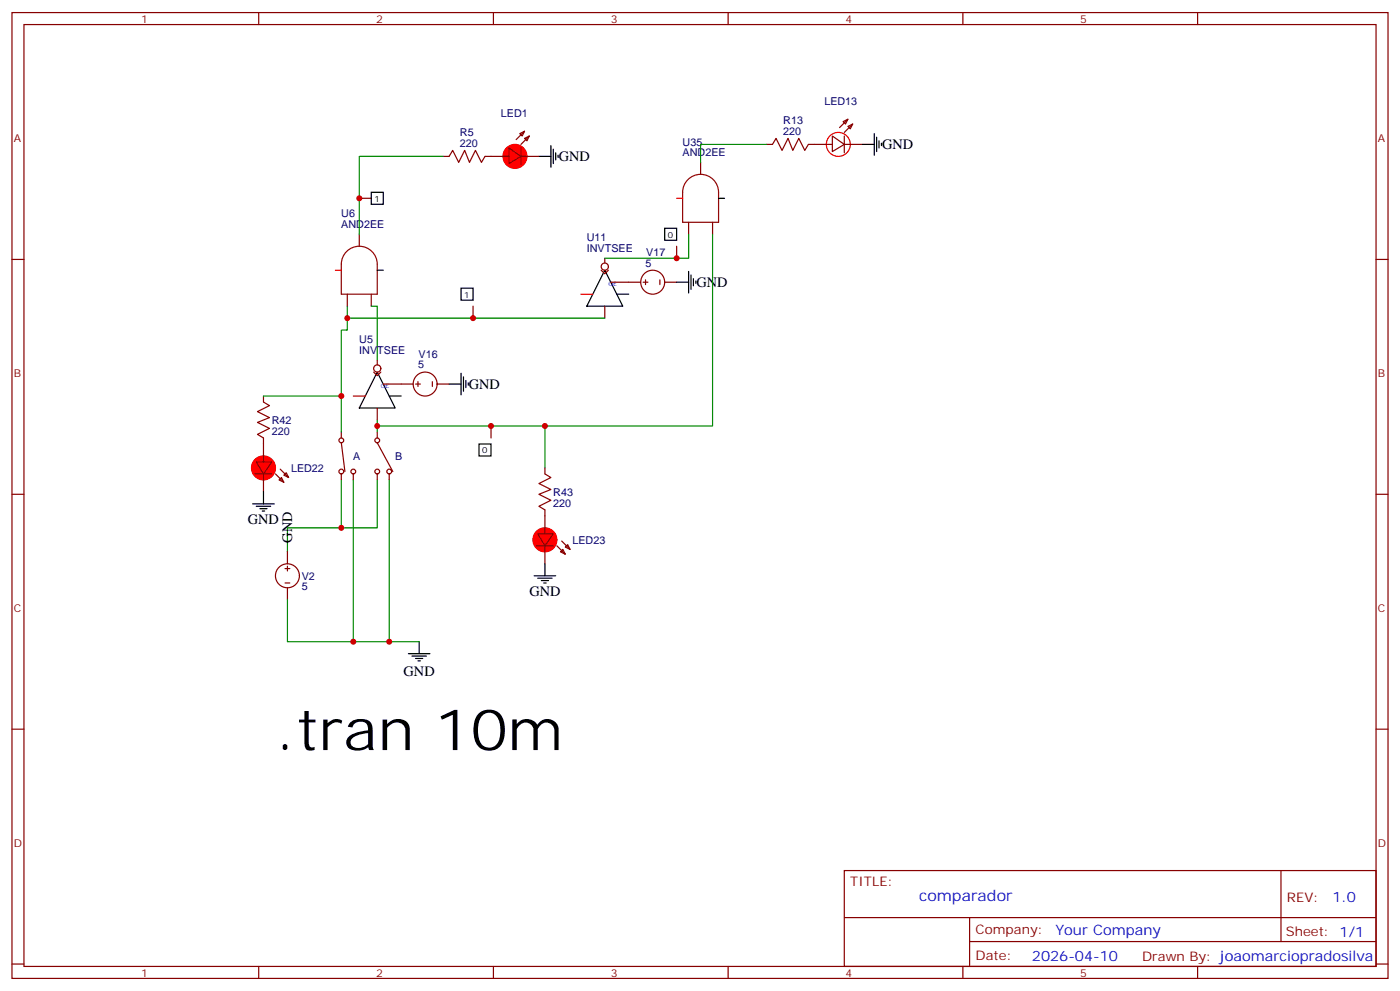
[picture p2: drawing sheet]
<svg xmlns="http://www.w3.org/2000/svg" width="412mm" height="292mm" viewBox="0 0 412 292" stroke-linecap="round" stroke-linejoin="round" font-family="sans-serif">
<g fill="none" stroke="#870000" stroke-width=".35">
<path d="M3.5 3.7h405.4v284.3h-405.4zM7.1 7.2h398.2v277.3h-398.2zM76.2 3.7v3.5M145.3 3.7v3.5M214.5 3.7v3.5M283.6 3.7v3.5M352.8 3.7v3.5M153.1 39.3l1.4-.7-.7 1.4zM154.5 38.6l-2.5 2.5M248.4 35.8l1.4-.7-.7 1.4zM249.8 37.2l1.4-.7-.7 1.4zM249.8 35.1l-2.5 2.5"/>
<path d="M105.8 58.4h3.6M130.5 46h1.8l1-1.7 1.8 3.5 1.8-3.5 1.4 3.5 1.8-3.5 1.7 3.5 1.1-1.8h7M149.9 43.6l3.6 2.4-3.6 2.2zM153.5 43.6v4.9M153.5 46h5.2M154.5 40.7l1.4-.7-.7 1.5zM206.4 47.8v3.5M225.8 42.5h1.7l1.1-1.8 1.8 3.6 1.7-3.6 1.4 3.6 1.8-3.6 1.8 3.6 1-1.8h7.1M245.2 40l3.5 2.5-3.5 2.1zM248.7 42.5h5.3M248.7 40v5M3.5 76.4h3.6"/>
<path d="M105.8 69v3.5M177.1 79.6l1.1 1 1-1M178.2 76v1.4M199.3 72.5v3.5M202.8 65.4v3.6M209.9 65.4v3.6M405.3 76.4h3.6M102.3 86.6v3.5M109.4 86.6v3.5M139.3 90.1v3.6M178.2 90.1v3.6M179.9 83.1h8.8"/>
<path d="M189.4 83.1h1.5M190.1 82.4v1.4M194.4 82.4v1.4M195.8 83.1h3.5M77.6 116.6v1.8l1.8 1-3.6 1.8 3.6 1.7-3.6 1.5 3.6 1.7-3.6 1.8 1.8 1v7.1M110.1 109.5l1 1.1 1.1-1.1M111.1 106v1.4M112.9 113.1h8.8M122.4 113.1h1.4M123.1 112.4v1.4M127.4 112.4v1.4M128.8 113.1h3.5"/>
<path d="M75.1 139.5h5M75.5 136h4.6l-2.5 3.5zM77.6 139.5v5.3M82.5 138.1l2.5 2.5M83.6 139.9l.7-.7 .7 1.4zM100.5 127.2v1.7M100.5 139.5v1.8M100.5 130.4l1.1 8.4M104.1 139.5v1.8M111.1 120.1v3.5M111.1 127.2v1.7M111.1 139.5v1.8"/>
<path d="M111.1 130.4l4.6 8.4M114.7 139.5v1.8M144.6 125.4v3.5M160.5 137.8v1.7l1.8 1.1-3.6 1.7 3.6 1.8-3.6 1.4 3.6 1.8-3.6 1.7 1.8 1.1v7.1M3.5 145.5h3.6M82.2 141.3l.7-.7 .7 1.4zM158.4 157.2h4.6l-2.5 3.5zM165.5 159.3l2.4 2.4M405.3 145.5h3.6M84 167.4h1.4M84 171.6h1.4M84.7 162.5v3.5"/>
<path d="M84.7 166.7v1.4M84.7 173v3.6M158 160.7h5M160.5 160.7v5.3M165.1 162.5l.7-.8 .7 1.5zM166.5 161l.7-.7 .7 1.4zM3.5 214.7h3.6M405.3 214.7h3.6M248.7 256.3h156.6v28.2h-156.6zM377.3 256.3v20.9M248.7 270.1h156.5M285.6 277.2h119.6"/>
<path d="M285.6 270.1v14.2M3.5 283.8h3.6M76.2 284.5v3.5M145.3 284.5v3.5M214.5 284.5v3.5M283.6 284.5v3.5M352.8 284.5v3.5M405.3 283.8h3.6"/>
<circle cx="178.2" cy="78.5" r="1.06"/>
<circle cx="192.3" cy="83.1" r="3.5"/>
<circle cx="111.1" cy="108.5" r="1.06"/>
<circle cx="125.2" cy="113.1" r="3.5"/>
<circle cx="100.5" cy="129.6" r=".71"/>
<circle cx="100.5" cy="138.8" r=".71"/>
<circle cx="104.1" cy="138.8" r=".71"/>
<circle cx="111.1" cy="129.6" r=".71"/>
<circle cx="111.1" cy="138.8" r=".71"/>
<circle cx="114.7" cy="138.8" r=".71"/>
<circle cx="84.7" cy="169.5" r="3.5"/>
</g>
<g fill="none" stroke="#008700" stroke-width=".35">
<path d="M130.5 46h-24.7v23M225.8 42.5h-19.4v5.3M202.8 69v7h-24.6M209.9 69v56.4h-98.8M102.3 90.1v7.1h-1.8v30M102.3 93.7h75.9M109.4 90.1h1.7v15.9M77.6 116.6h22.9M111.1 123.6v3.6M160.5 125.4v12.4M100.5 141.3v14.1M104.1 141.3v47.6"/>
<path d="M111.1 141.3v14.1h-26.4v7.1M114.7 141.3v47.6M84.7 176.6v12.3h38.8"/>
</g>
<g fill="none" stroke="#000" stroke-width=".35">
<path d="M257.5 39.3v6.4M109.4 56.6h3.5v3.5h-3.5zM158.7 46h3.6M162.3 42.9v6.3M163 43.9v4.3M163.7 45v2.1M164.4 45.7v.7M211.7 58.4h1.7M254 42.5h3.5M258.2 40.4v4.2M258.9 41.5v2.1M259.6 42.2v.7"/>
<path d="M111.1 79.6h1.8M178.2 79.6l5.2 10.5h-10.5zM195.8 67.2h3.5v3.5h-3.5zM202.8 79.9v6.4M135.8 84.8h3.5v3.6h-3.5zM181.7 86.6h3.5M199.3 83.1h3.5M203.6 81v4.2M204.3 82v2.1M205 82.7v.7M111.1 109.5l5.3 10.6h-10.6zM114.7 116.6h3.5"/>
<path d="M132.3 113.1h3.5M135.8 109.9v6.3M136.5 110.9v4.3M137.2 112v2.1M137.9 112.7v.7M141.1 130.7h3.5v3.5h-3.5zM74.4 148.3h6.4M75.5 149h4.2M76.6 149.8h2.1M77.3 150.5h.7M77.6 144.8v3.5M157.3 169.5h6.4"/>
<path d="M158.4 170.2h4.2M159.5 170.9h2.1M160.2 171.6h.7M160.5 166v3.5M120.3 192.4h6.3M121.4 193.1h4.2M122.4 193.9h2.1M123.1 194.6h.7M123.5 188.9v3.5"/>
</g>
<path d="M202.6 52.9a5.3 5.3 0 0 1 5.8-1.2 5.3 5.3 0 0 1 3.3 4.9v8.8h-10.6v-8.8a5.3 5.3 0 0 1 1.5-3.7zM102.1 74a5.3 5.3 0 0 1 5.8-1.1 5.3 5.3 0 0 1 3.2 4.9v8.8h-10.6v-8.8a5.3 5.3 0 0 1 1.6-3.8z" fill="none" stroke="#a10000" stroke-width=".35"/>
<g fill="none" stroke="#f00" stroke-width=".35">
<path d="M199.3 58.4h1.8M98.8 79.6h1.7M171.1 86.6h3.5M104.1 116.6h3.5"/>
<circle cx="246.9" cy="42.5" r="3.5"/>
</g>
<g fill="#f00" stroke="#f00" stroke-width=".35">
<circle cx="151.7" cy="46" r="3.5"/>
<circle cx="77.6" cy="137.8" r="3.5"/>
<circle cx="160.5" cy="158.9" r="3.5"/>
</g>
<path d="M251.2 36.5l-2.5 2.5M155.9 40l-2.4 2.5M81.1 139.5l2.5 2.5M164 160.7l2.5 2.5" fill="none" stroke="#800000" stroke-width=".35"/>
<g fill="#c00">
<circle cx="100.5" cy="155.4" r=".88"/>
<circle cx="104.1" cy="188.9" r=".88"/>
<circle cx="114.7" cy="188.9" r=".88"/>
<circle cx="105.8" cy="58.4" r=".88"/>
<circle cx="102.3" cy="93.7" r=".88"/>
<circle cx="111.1" cy="125.4" r=".88"/>
<circle cx="144.6" cy="125.4" r=".88"/>
<circle cx="139.3" cy="93.7" r=".88"/>
<circle cx="199.3" cy="76" r=".88"/>
<circle cx="100.5" cy="116.6" r=".88"/>
<circle cx="160.5" cy="125.4" r=".88"/>
</g>
<text font-size="16.9" x="81.1" y="220.8">.tran 10m</text>
<text font-size="4.6" fill="#00f" x="270.8" y="265.3">comparador</text>
<g font-size="4.2">
<text x="164.6" y="47.5">GND</text>
<text x="259.8" y="43.9">GND</text>
<text x="205.1" y="84.5">GND</text>
<text x="138.1" y="114.5">GND</text>
<text x="73" y="154.3">GND</text>
<text x="86.1" y="159.8" transform="rotate(-90 86.1 159.8)">GND</text>
<text x="155.9" y="175.5">GND</text>
<text x="118.9" y="199.1">GND</text>
</g>
<g font-size="4.2" fill="#00f">
<text x="392.5" y="265.6">1.0</text>
<text x="310.9" y="275.1">Your Company</text>
<text x="304" y="282.9">2026-04-10</text>
</g>
<g font-size="3.9" fill="#800">
<text x="250.5" y="260.9">TITLE:</text>
<text x="379.1" y="265.6">REV:</text>
<text x="287.4" y="275.1">Company:</text>
<text x="378.7" y="275.7">Sheet: 1/1</text>
<text x="287.4" y="282.8">Date:</text>
<text x="336.4" y="282.8">Drawn By: joaomarciopradosilva</text>
</g>
<g font-size="3.2" fill="#800">
<text x="41.6" y="6.7">1</text>
<text x="110.8" y="6.7">2</text>
<text x="179.9" y="6.7">3</text>
<text x="249.1" y="6.7">4</text>
<text x="318.2" y="6.7">5</text>
<text x="4.1" y="41.8">A</text>
<text x="405.9" y="41.8">A</text>
<text x="4.1" y="110.9">B</text>
<text x="405.9" y="110.9">B</text>
<text x="4.1" y="180.1">C</text>
<text x="405.9" y="180.1">C</text>
<text x="4.1" y="249.2">D</text>
<text x="405.9" y="249.2">D</text>
<text x="41.6" y="287.5">1</text>
<text x="110.8" y="287.5">2</text>
<text x="179.9" y="287.5">3</text>
<text x="249.1" y="287.5">4</text>
<text x="318.2" y="287.5">5</text>
</g>
<g font-size="3.2" fill="#000080">
<text x="147.6" y="34.4">LED1</text>
<text x="242.8" y="30.9">LED13</text>
<text x="135.5" y="40">R5</text>
<text x="230.7" y="39.7">220</text>
<text x="230.7" y="36.5">R13</text>
<text x="135.5" y="43.2">220</text>
<text x="201.1" y="46">AND2EE</text>
<text x="201.1" y="42.9">U35</text>
<text x="100.5" y="64">U6</text>
<text x="100.5" y="67.2">AND2EE</text>
<text x="172.9" y="71.1">U11</text>
<text x="172.9" y="74.3">INVTSEE</text>
<text x="190.3" y="75.3">V17</text>
<text x="190.2" y="78.5">5</text>
<text x="105.8" y="101.1">U5</text>
<text x="105.8" y="104.2">INVTSEE</text>
<text x="123.3" y="105.3">V16</text>
<text x="123.1" y="108.5">5</text>
<text x="80.1" y="124.8">R42</text>
<text x="80.1" y="128">220</text>
<text x="104.1" y="135.4">A</text>
<text x="116.4" y="135.4">B</text>
<text x="85.7" y="138.9">LED22</text>
<text x="163" y="149.1">220</text>
<text x="163" y="146">R43</text>
<text x="168.6" y="160.1">LED23</text>
<text x="88.9" y="173.8">5</text>
<text x="88.9" y="170.7">V2</text>
</g>
<g font-size="2.5">
<text x="110.3" y="59.4">1</text>
<text x="196.7" y="70">0</text>
<text x="136.8" y="87.6">1</text>
<text x="142" y="133.5">0</text>
</g>
<g font-size="1.8" fill="#00f">
<text x="179.2" y="84.1">OE</text>
<text x="112.2" y="114.1">OE</text>
</g>
</svg>
